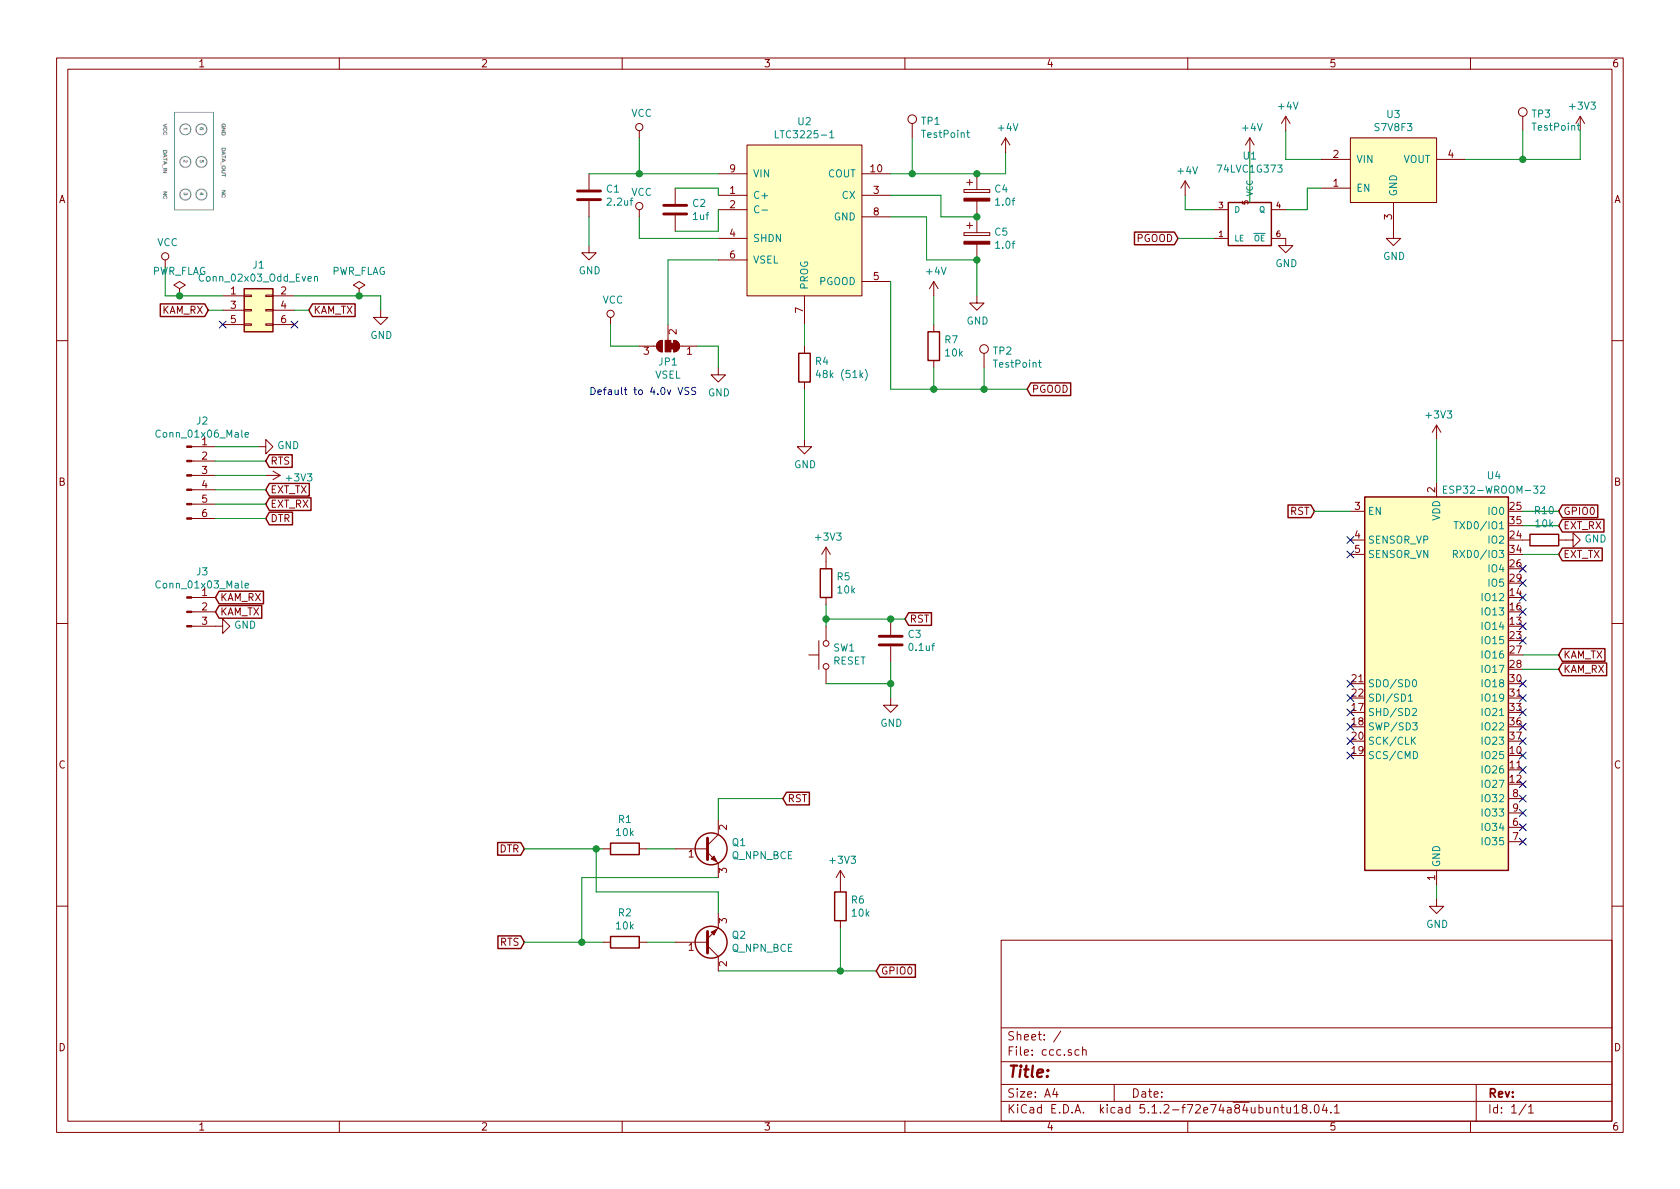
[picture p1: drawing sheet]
EESchema Schematic File Version 4
LIBS:ccc-cache
EELAYER 29 0
EELAYER END
$Descr A4 11693 8268
encoding utf-8
Sheet 1 1
Title ""
Date ""
Rev ""
Comp ""
Comment1 ""
Comment2 ""
Comment3 ""
Comment4 ""
$EndDescr
$Comp
L power:GND #PWR0101
U 1 1
P 2650 2150
F 0 "#PWR0101" H 2650 1900 50  0001 C CNN
F 1 "GND" H 2655 1977 50  0000 C CNN
F 2 "" H 2650 2150 50  0001 C CNN
F 3 "" H 2650 2150 50  0001 C CNN
	1    2650 2150
	1    0    0    -1  
$EndComp
$Comp
L power:VCC #PWR0102
U 1 1
P 1150 1850
F 0 "#PWR0102" H 1150 1700 50  0001 C CNN
F 1 "VCC" H 1167 2023 50  0000 C CNN
F 2 "" H 1150 1850 50  0001 C CNN
F 3 "" H 1150 1850 50  0001 C CNN
	1    1150 1850
	1    0    0    -1  
$EndComp
$Comp
L Connector_Generic:Conn_02x03_Odd_Even J1
U 1 1
P 1750 2150
F 0 "J1" H 1800 2467 50  0000 C CNN
F 1 "Conn_02x03_Odd_Even" H 1800 2376 50  0000 C CNN
F 2 "Connector_PinSocket_2.54mm:PinSocket_2x03_P2.54mm_Horizontal" H 1750 2150 50  0001 C CNN
F 3 "~" H 1750 2150 50  0001 C CNN
	1    1750 2150
	1    0    0    -1  
$EndComp
Text GLabel 2150 2150 2    50   Input ~ 0
KAM_TX
$Comp
L New_Library:LTC3225 U2
U 1 1
P 5600 1450
F 0 "U2" H 5600 2065 50  0000 C CNN
F 1 "LTC3225-1" H 5600 1974 50  0000 C CNN
F 2 "Package_DFN_QFN:DFN-10-1EP_2x3mm_P0.5mm_EP0.64x2.4mm" H 5200 1150 50  0001 C CNN
F 3 "" H 5200 1150 50  0001 C CNN
	1    5600 1450
	1    0    0    -1  
$EndComp
$Comp
L power:VCC #PWR0103
U 1 1
P 4450 950
F 0 "#PWR0103" H 4450 800 50  0001 C CNN
F 1 "VCC" H 4467 1123 50  0000 C CNN
F 2 "" H 4450 950 50  0001 C CNN
F 3 "" H 4450 950 50  0001 C CNN
	1    4450 950 
	1    0    0    -1  
$EndComp
$Comp
L power:GND #PWR0104
U 1 1
P 4100 1700
F 0 "#PWR0104" H 4100 1450 50  0001 C CNN
F 1 "GND" H 4105 1527 50  0000 C CNN
F 2 "" H 4100 1700 50  0001 C CNN
F 3 "" H 4100 1700 50  0001 C CNN
	1    4100 1700
	1    0    0    -1  
$EndComp
$Comp
L Device:C C1
U 1 1
P 4100 1350
F 0 "C1" H 4215 1396 50  0000 L CNN
F 1 "2.2uf" H 4215 1305 50  0000 L CNN
F 2 "Capacitor_SMD:C_1206_3216Metric_Pad1.42x1.75mm_HandSolder" H 4138 1200 50  0001 C CNN
F 3 "~" H 4100 1350 50  0001 C CNN
	1    4100 1350
	1    0    0    -1  
$EndComp
Wire Wire Line
	5000 1200 4450 1200
Wire Wire Line
	4450 950  4450 1200
Connection ~ 4450 1200
Wire Wire Line
	4450 1200 4100 1200
Wire Wire Line
	4100 1500 4100 1700
$Comp
L Device:C C2
U 1 1
P 4700 1450
F 0 "C2" H 4815 1496 50  0000 L CNN
F 1 "1uf" H 4815 1405 50  0000 L CNN
F 2 "Capacitor_SMD:C_1206_3216Metric_Pad1.42x1.75mm_HandSolder" H 4738 1300 50  0001 C CNN
F 3 "~" H 4700 1450 50  0001 C CNN
	1    4700 1450
	1    0    0    -1  
$EndComp
Wire Wire Line
	4700 1300 5000 1300
Wire Wire Line
	5000 1300 5000 1350
Wire Wire Line
	4700 1600 5000 1600
Wire Wire Line
	5000 1600 5000 1450
$Comp
L power:VCC #PWR0105
U 1 1
P 4450 1500
F 0 "#PWR0105" H 4450 1350 50  0001 C CNN
F 1 "VCC" H 4467 1673 50  0000 C CNN
F 2 "" H 4450 1500 50  0001 C CNN
F 3 "" H 4450 1500 50  0001 C CNN
	1    4450 1500
	1    0    0    -1  
$EndComp
Wire Wire Line
	5000 1650 4450 1650
Wire Wire Line
	4450 1650 4450 1500
$Comp
L Device:R R4
U 1 1
P 5600 2550
F 0 "R4" H 5670 2596 50  0000 L CNN
F 1 "48k (51k)" H 5670 2505 50  0000 L CNN
F 2 "Resistor_SMD:R_0805_2012Metric" V 5530 2550 50  0001 C CNN
F 3 "~" H 5600 2550 50  0001 C CNN
	1    5600 2550
	1    0    0    -1  
$EndComp
$Comp
L power:GND #PWR0106
U 1 1
P 5600 3050
F 0 "#PWR0106" H 5600 2800 50  0001 C CNN
F 1 "GND" H 5605 2877 50  0000 C CNN
F 2 "" H 5600 3050 50  0001 C CNN
F 3 "" H 5600 3050 50  0001 C CNN
	1    5600 3050
	1    0    0    -1  
$EndComp
Wire Wire Line
	5600 2250 5600 2400
Wire Wire Line
	5600 2700 5600 3050
$Comp
L Device:CP C4
U 1 1
P 6800 1350
F 0 "C4" H 6918 1396 50  0000 L CNN
F 1 "1.0f" H 6918 1305 50  0000 L CNN
F 2 "Capacitor_THT:C_Radial_D10.0mm_H12.5mm_P5.00mm" H 6838 1200 50  0001 C CNN
F 3 "~" H 6800 1350 50  0001 C CNN
	1    6800 1350
	1    0    0    -1  
$EndComp
$Comp
L Device:CP C5
U 1 1
P 6800 1650
F 0 "C5" H 6918 1696 50  0000 L CNN
F 1 "1.0f" H 6918 1605 50  0000 L CNN
F 2 "Capacitor_THT:C_Radial_D10.0mm_H12.5mm_P5.00mm" H 6838 1500 50  0001 C CNN
F 3 "~" H 6800 1650 50  0001 C CNN
	1    6800 1650
	1    0    0    -1  
$EndComp
$Comp
L power:GND #PWR0107
U 1 1
P 6800 2050
F 0 "#PWR0107" H 6800 1800 50  0001 C CNN
F 1 "GND" H 6805 1877 50  0000 C CNN
F 2 "" H 6800 2050 50  0001 C CNN
F 3 "" H 6800 2050 50  0001 C CNN
	1    6800 2050
	1    0    0    -1  
$EndComp
Wire Wire Line
	6200 1200 6350 1200
Wire Wire Line
	6200 1350 6550 1350
Wire Wire Line
	6550 1350 6550 1500
Wire Wire Line
	6550 1500 6800 1500
Connection ~ 6800 1500
Wire Wire Line
	6200 1500 6450 1500
Wire Wire Line
	6450 1500 6450 1800
Wire Wire Line
	6450 1800 6800 1800
Text GLabel 7150 2700 2    50   Input ~ 0
PGOOD
Wire Wire Line
	6800 1200 7000 1200
Wire Wire Line
	7000 1200 7000 1050
Connection ~ 6800 1200
Wire Wire Line
	6800 2050 6800 1800
Connection ~ 6800 1800
Wire Wire Line
	6200 1950 6200 2700
Wire Wire Line
	6200 2700 6500 2700
$Comp
L Device:R R7
U 1 1
P 6500 2400
F 0 "R7" H 6570 2446 50  0000 L CNN
F 1 "10k" H 6570 2355 50  0000 L CNN
F 2 "Resistor_SMD:R_0805_2012Metric" V 6430 2400 50  0001 C CNN
F 3 "~" H 6500 2400 50  0001 C CNN
	1    6500 2400
	1    0    0    -1  
$EndComp
Wire Wire Line
	6500 2550 6500 2700
Connection ~ 6500 2700
$Comp
L power:VCC #PWR0109
U 1 1
P 4250 2250
F 0 "#PWR0109" H 4250 2100 50  0001 C CNN
F 1 "VCC" H 4267 2423 50  0000 C CNN
F 2 "" H 4250 2250 50  0001 C CNN
F 3 "" H 4250 2250 50  0001 C CNN
	1    4250 2250
	1    0    0    -1  
$EndComp
$Comp
L power:GND #PWR0110
U 1 1
P 5000 2550
F 0 "#PWR0110" H 5000 2300 50  0001 C CNN
F 1 "GND" H 5005 2377 50  0000 C CNN
F 2 "" H 5000 2550 50  0001 C CNN
F 3 "" H 5000 2550 50  0001 C CNN
	1    5000 2550
	1    0    0    -1  
$EndComp
Wire Wire Line
	4250 2400 4250 2250
$Comp
L Jumper:SolderJumper_3_Bridged12 JP1
U 1 1
P 4650 2400
F 0 "JP1" H 4650 2513 50  0000 C CNN
F 1 "VSEL" H 4650 2604 50  0000 C CNN
F 2 "Jumper:SolderJumper-3_P1.3mm_Bridged12_RoundedPad1.0x1.5mm" H 4650 2400 50  0001 C CNN
F 3 "~" H 4650 2400 50  0001 C CNN
	1    4650 2400
	-1   0    0    1   
$EndComp
Wire Wire Line
	4850 2400 5000 2400
Wire Wire Line
	5000 2400 5000 2550
Wire Wire Line
	5000 1800 4650 1800
Wire Wire Line
	4650 1800 4650 2250
Wire Wire Line
	4250 2400 4450 2400
$Comp
L power:+3V3 #PWR0111
U 1 1
P 11000 900
F 0 "#PWR0111" H 11000 750 50  0001 C CNN
F 1 "+3V3" H 11015 1073 50  0000 C CNN
F 2 "" H 11000 900 50  0001 C CNN
F 3 "" H 11000 900 50  0001 C CNN
	1    11000 900 
	1    0    0    -1  
$EndComp
Wire Wire Line
	6500 2050 6500 2250
$Comp
L Switch:SW_Push SW1
U 1 1
P 5750 4550
F 0 "SW1" V 5796 4502 50  0000 R CNN
F 1 "RESET" V 5705 4502 50  0000 R CNN
F 2 "Button_Switch_THT:SW_Tactile_SPST_Angled_PTS645Vx39-2LFS" H 5750 4750 50  0001 C CNN
F 3 "~" H 5750 4750 50  0001 C CNN
	1    5750 4550
	0    -1   -1   0   
$EndComp
$Comp
L Device:R R5
U 1 1
P 5750 4050
F 0 "R5" H 5820 4096 50  0000 L CNN
F 1 "10k" H 5820 4005 50  0000 L CNN
F 2 "Resistor_SMD:R_0805_2012Metric" V 5680 4050 50  0001 C CNN
F 3 "~" H 5750 4050 50  0001 C CNN
	1    5750 4050
	1    0    0    -1  
$EndComp
$Comp
L power:+3V3 #PWR0120
U 1 1
P 5750 3900
F 0 "#PWR0120" H 5750 3750 50  0001 C CNN
F 1 "+3V3" H 5765 4073 50  0000 C CNN
F 2 "" H 5750 3900 50  0001 C CNN
F 3 "" H 5750 3900 50  0001 C CNN
	1    5750 3900
	1    0    0    -1  
$EndComp
Text GLabel 6300 4300 2    50   Input ~ 0
RST
Wire Wire Line
	5750 4200 5750 4300
Wire Wire Line
	6300 4300 6200 4300
Connection ~ 5750 4300
Wire Wire Line
	5750 4300 5750 4350
$Comp
L Device:C C3
U 1 1
P 6200 4450
F 0 "C3" H 6315 4496 50  0000 L CNN
F 1 "0.1uf" H 6315 4405 50  0000 L CNN
F 2 "Capacitor_SMD:C_1206_3216Metric_Pad1.42x1.75mm_HandSolder" H 6238 4300 50  0001 C CNN
F 3 "~" H 6200 4450 50  0001 C CNN
	1    6200 4450
	1    0    0    -1  
$EndComp
Connection ~ 6200 4300
Wire Wire Line
	6200 4300 5750 4300
$Comp
L power:GND #PWR0121
U 1 1
P 6200 4850
F 0 "#PWR0121" H 6200 4600 50  0001 C CNN
F 1 "GND" H 6205 4677 50  0000 C CNN
F 2 "" H 6200 4850 50  0001 C CNN
F 3 "" H 6200 4850 50  0001 C CNN
	1    6200 4850
	1    0    0    -1  
$EndComp
Wire Wire Line
	5750 4750 6200 4750
Wire Wire Line
	6200 4750 6200 4850
Wire Wire Line
	6200 4600 6200 4750
Connection ~ 6200 4750
$Comp
L RF_Module:ESP32-WROOM-32 U4
U 1 1
P 10000 4750
F 0 "U4" H 10400 6200 50  0000 C CNN
F 1 "ESP32-WROOM-32" H 10400 6100 50  0000 C CNN
F 2 "RF_Module:ESP32-WROOM-32" H 10000 3250 50  0001 C CNN
F 3 "https://www.espressif.com/sites/default/files/documentation/esp32-wroom-32_datasheet_en.pdf" H 9700 4800 50  0001 C CNN
	1    10000 4750
	1    0    0    -1  
$EndComp
Text GLabel 9150 3550 0    50   Input ~ 0
RST
Wire Wire Line
	9150 3550 9400 3550
Wire Wire Line
	10850 4650 10600 4650
$Comp
L power:GND #PWR0122
U 1 1
P 10000 6250
F 0 "#PWR0122" H 10000 6000 50  0001 C CNN
F 1 "GND" H 10005 6077 50  0000 C CNN
F 2 "" H 10000 6250 50  0001 C CNN
F 3 "" H 10000 6250 50  0001 C CNN
	1    10000 6250
	1    0    0    -1  
$EndComp
Wire Wire Line
	10000 6250 10000 6150
Text Notes 4100 2750 0    50   ~ 0
Default to 4.0v VSS
$Comp
L power:+3V3 #PWR0123
U 1 1
P 10000 3050
F 0 "#PWR0123" H 10000 2900 50  0001 C CNN
F 1 "+3V3" H 10015 3223 50  0000 C CNN
F 2 "" H 10000 3050 50  0001 C CNN
F 3 "" H 10000 3050 50  0001 C CNN
	1    10000 3050
	1    0    0    -1  
$EndComp
Wire Wire Line
	10000 3050 10000 3350
Text GLabel 10850 3850 2    50   Input ~ 0
EXT_TX
Text GLabel 10850 3650 2    50   Input ~ 0
EXT_RX
Wire Wire Line
	10850 3650 10600 3650
Text GLabel 10850 3550 2    50   Input ~ 0
GPIO0
Wire Wire Line
	5850 6450 5850 6750
Wire Wire Line
	6100 6750 5850 6750
Connection ~ 5850 6750
Wire Wire Line
	5000 6750 5850 6750
Wire Wire Line
	4150 5900 4200 5900
Wire Wire Line
	4150 6200 4150 5900
Wire Wire Line
	5000 6200 4150 6200
Wire Wire Line
	5000 6350 5000 6200
Wire Wire Line
	4050 6550 4200 6550
Wire Wire Line
	4050 6100 5000 6100
Wire Wire Line
	4050 6550 4050 6100
Wire Wire Line
	5000 5550 5000 5700
Wire Wire Line
	5450 5550 5000 5550
Connection ~ 4150 5900
Wire Wire Line
	4500 6550 4700 6550
Wire Wire Line
	4500 5900 4700 5900
$Comp
L Device:R R1
U 1 1
P 4350 5900
F 0 "R1" V 4143 5900 50  0000 C CNN
F 1 "10k" V 4234 5900 50  0000 C CNN
F 2 "Resistor_SMD:R_0805_2012Metric" V 4280 5900 50  0001 C CNN
F 3 "~" H 4350 5900 50  0001 C CNN
	1    4350 5900
	0    1    1    0   
$EndComp
$Comp
L Device:R R2
U 1 1
P 4350 6550
F 0 "R2" V 4143 6550 50  0000 C CNN
F 1 "10k" V 4234 6550 50  0000 C CNN
F 2 "Resistor_SMD:R_0805_2012Metric" V 4280 6550 50  0001 C CNN
F 3 "~" H 4350 6550 50  0001 C CNN
	1    4350 6550
	0    1    1    0   
$EndComp
$Comp
L power:+3V3 #PWR0125
U 1 1
P 5850 6150
F 0 "#PWR0125" H 5850 6000 50  0001 C CNN
F 1 "+3V3" H 5865 6323 50  0000 C CNN
F 2 "" H 5850 6150 50  0001 C CNN
F 3 "" H 5850 6150 50  0001 C CNN
	1    5850 6150
	1    0    0    -1  
$EndComp
$Comp
L Device:R R6
U 1 1
P 5850 6300
F 0 "R6" H 5920 6346 50  0000 L CNN
F 1 "10k" H 5920 6255 50  0000 L CNN
F 2 "Resistor_SMD:R_0805_2012Metric" V 5780 6300 50  0001 C CNN
F 3 "~" H 5850 6300 50  0001 C CNN
	1    5850 6300
	1    0    0    -1  
$EndComp
Text GLabel 6100 6750 2    50   Input ~ 0
GPIO0
Text GLabel 5450 5550 2    50   Input ~ 0
RST
$Comp
L Device:Q_NPN_BCE Q1
U 1 1
P 4900 5900
F 0 "Q1" H 5091 5946 50  0000 L CNN
F 1 "Q_NPN_BCE" H 5091 5855 50  0000 L CNN
F 2 "Package_TO_SOT_SMD:SOT-23" H 5100 6000 50  0001 C CNN
F 3 "~" H 4900 5900 50  0001 C CNN
	1    4900 5900
	1    0    0    -1  
$EndComp
$Comp
L Device:Q_NPN_BCE Q2
U 1 1
P 4900 6550
F 0 "Q2" H 5091 6504 50  0000 L CNN
F 1 "Q_NPN_BCE" H 5091 6595 50  0000 L CNN
F 2 "Package_TO_SOT_SMD:SOT-23" H 5100 6650 50  0001 C CNN
F 3 "~" H 4900 6550 50  0001 C CNN
	1    4900 6550
	1    0    0    1   
$EndComp
$Comp
L Connector:Conn_01x06_Male J2
U 1 1
P 1300 3300
F 0 "J2" H 1408 3681 50  0000 C CNN
F 1 "Conn_01x06_Male" H 1408 3590 50  0000 C CNN
F 2 "Connector_PinHeader_2.54mm:PinHeader_1x06_P2.54mm_Horizontal" H 1300 3300 50  0001 C CNN
F 3 "~" H 1300 3300 50  0001 C CNN
	1    1300 3300
	1    0    0    -1  
$EndComp
$Comp
L power:GND #PWR0126
U 1 1
P 1800 3100
F 0 "#PWR0126" H 1800 2850 50  0001 C CNN
F 1 "GND" V 1805 2972 50  0000 R CNN
F 2 "" H 1800 3100 50  0001 C CNN
F 3 "" H 1800 3100 50  0001 C CNN
	1    1800 3100
	0    -1   -1   0   
$EndComp
Wire Wire Line
	1800 3100 1500 3100
Text GLabel 3650 6550 0    50   Input ~ 0
RTS
Connection ~ 4050 6550
Text GLabel 3650 5900 0    50   Input ~ 0
DTR
Wire Wire Line
	3650 5900 4150 5900
Wire Wire Line
	3650 6550 4050 6550
Text GLabel 1850 3200 2    50   Input ~ 0
RTS
Wire Wire Line
	1850 3200 1500 3200
$Comp
L power:+3V3 #PWR0127
U 1 1
P 1850 3300
F 0 "#PWR0127" H 1850 3150 50  0001 C CNN
F 1 "+3V3" V 1865 3428 50  0000 L CNN
F 2 "" H 1850 3300 50  0001 C CNN
F 3 "" H 1850 3300 50  0001 C CNN
	1    1850 3300
	0    1    1    0   
$EndComp
Wire Wire Line
	1850 3300 1500 3300
Text GLabel 1850 3400 2    50   Input ~ 0
EXT_TX
Wire Wire Line
	1850 3400 1500 3400
Text GLabel 1850 3500 2    50   Input ~ 0
EXT_RX
Wire Wire Line
	1850 3500 1500 3500
Text GLabel 1850 3600 2    50   Input ~ 0
DTR
Wire Wire Line
	1850 3600 1500 3600
Wire Wire Line
	2650 2150 2650 2050
Wire Wire Line
	2650 2050 2500 2050
Wire Wire Line
	1150 1850 1150 2050
Wire Wire Line
	1150 2050 1250 2050
Wire Wire Line
	1450 2150 1550 2150
Wire Wire Line
	2150 2150 2050 2150
Text GLabel 1450 2150 0    50   Input ~ 0
KAM_RX
Text GLabel 10850 4550 2    50   Input ~ 0
KAM_TX
Text GLabel 10850 4650 2    50   Input ~ 0
KAM_RX
Wire Wire Line
	10600 4550 10850 4550
Wire Wire Line
	10600 3550 10850 3550
Wire Wire Line
	10600 3850 10850 3850
$Comp
L power:GND #PWR0129
U 1 1
P 10900 3750
F 0 "#PWR0129" H 10900 3500 50  0001 C CNN
F 1 "GND" V 10905 3622 50  0000 R CNN
F 2 "" H 10900 3750 50  0001 C CNN
F 3 "" H 10900 3750 50  0001 C CNN
	1    10900 3750
	0    -1   -1   0   
$EndComp
$Comp
L Device:R R10
U 1 1
P 10750 3750
F 0 "R10" V 10543 3750 50  0000 C CNN
F 1 "10k" V 10634 3750 50  0000 C CNN
F 2 "Resistor_SMD:R_0805_2012Metric" V 10680 3750 50  0001 C CNN
F 3 "~" H 10750 3750 50  0001 C CNN
	1    10750 3750
	0    1    1    0   
$EndComp
$Comp
L Connector:Conn_01x03_Male J3
U 1 1
P 1300 4250
F 0 "J3" H 1408 4531 50  0000 C CNN
F 1 "Conn_01x03_Male" H 1408 4440 50  0000 C CNN
F 2 "Connector_PinHeader_2.54mm:PinHeader_1x03_P2.54mm_Horizontal" H 1300 4250 50  0001 C CNN
F 3 "~" H 1300 4250 50  0001 C CNN
	1    1300 4250
	1    0    0    -1  
$EndComp
Text GLabel 1500 4150 2    50   Input ~ 0
KAM_RX
Text GLabel 1500 4250 2    50   Input ~ 0
KAM_TX
$Comp
L power:GND #PWR0131
U 1 1
P 1500 4350
F 0 "#PWR0131" H 1500 4100 50  0001 C CNN
F 1 "GND" V 1505 4222 50  0000 R CNN
F 2 "" H 1500 4350 50  0001 C CNN
F 3 "" H 1500 4350 50  0001 C CNN
	1    1500 4350
	0    -1   -1   0   
$EndComp
$Comp
L Connector:TestPoint TP2
U 1 1
P 6850 2550
F 0 "TP2" H 6908 2668 50  0000 L CNN
F 1 "TestPoint" H 6908 2577 50  0000 L CNN
F 2 "TestPoint:TestPoint_Pad_D2.5mm" H 7050 2550 50  0001 C CNN
F 3 "~" H 7050 2550 50  0001 C CNN
	1    6850 2550
	1    0    0    -1  
$EndComp
Wire Wire Line
	6850 2550 6850 2700
Wire Wire Line
	6500 2700 6850 2700
Connection ~ 6850 2700
Wire Wire Line
	6850 2700 7150 2700
$Comp
L Connector:TestPoint TP1
U 1 1
P 6350 950
F 0 "TP1" H 6408 1068 50  0000 L CNN
F 1 "TestPoint" H 6408 977 50  0000 L CNN
F 2 "TestPoint:TestPoint_Pad_D2.5mm" H 6550 950 50  0001 C CNN
F 3 "~" H 6550 950 50  0001 C CNN
	1    6350 950 
	1    0    0    -1  
$EndComp
Wire Wire Line
	6350 950  6350 1200
Connection ~ 6350 1200
$Comp
L Connector:TestPoint TP3
U 1 1
P 10600 900
F 0 "TP3" H 10658 1018 50  0000 L CNN
F 1 "TestPoint" H 10658 927 50  0000 L CNN
F 2 "TestPoint:TestPoint_Pad_D2.5mm" H 10800 900 50  0001 C CNN
F 3 "~" H 10800 900 50  0001 C CNN
	1    10600 900 
	1    0    0    -1  
$EndComp
$Comp
L power:GND #PWR0112
U 1 1
P 9700 1600
F 0 "#PWR0112" H 9700 1350 50  0001 C CNN
F 1 "GND" H 9705 1427 50  0000 C CNN
F 2 "" H 9700 1600 50  0001 C CNN
F 3 "" H 9700 1600 50  0001 C CNN
	1    9700 1600
	1    0    0    -1  
$EndComp
Connection ~ 10600 1100
Wire Wire Line
	8950 900  8950 1100
Wire Wire Line
	8950 1100 9200 1100
Wire Wire Line
	10600 1100 10600 900 
Wire Wire Line
	11000 1100 11000 900 
Text GLabel 8200 1650 0    50   Input ~ 0
PGOOD
Wire Wire Line
	9100 1300 9200 1300
$Comp
L New_Library:S7V8F3 U3
U 1 1
P 9700 1100
F 0 "U3" H 9700 1415 50  0000 C CNN
F 1 "S7V8F3" H 9700 1324 50  0000 C CNN
F 2 "Connector_PinHeader_2.54mm:PinHeader_1x04_P2.54mm_Vertical" H 9700 1100 50  0001 C CNN
F 3 "" H 9700 1100 50  0001 C CNN
	1    9700 1100
	1    0    0    -1  
$EndComp
Wire Wire Line
	8950 1450 9100 1450
Wire Wire Line
	9100 1450 9100 1300
$Comp
L power:GND #PWR0114
U 1 1
P 8950 1650
F 0 "#PWR0114" H 8950 1400 50  0001 C CNN
F 1 "GND" H 8955 1477 50  0000 C CNN
F 2 "" H 8950 1650 50  0001 C CNN
F 3 "" H 8950 1650 50  0001 C CNN
	1    8950 1650
	1    0    0    -1  
$EndComp
Wire Wire Line
	8250 1350 8250 1450
Wire Wire Line
	8200 1650 8450 1650
NoConn ~ 10600 5850
NoConn ~ 10600 5750
NoConn ~ 10600 5650
NoConn ~ 10600 5550
NoConn ~ 10600 5450
NoConn ~ 10600 5350
NoConn ~ 10600 5250
NoConn ~ 10600 5150
NoConn ~ 10600 5050
NoConn ~ 10600 4950
NoConn ~ 10600 4850
NoConn ~ 10600 4750
NoConn ~ 9400 4750
NoConn ~ 9400 4850
NoConn ~ 9400 4950
NoConn ~ 9400 5050
NoConn ~ 9400 5150
NoConn ~ 9400 5250
NoConn ~ 10600 4450
NoConn ~ 10600 4350
NoConn ~ 10600 4250
NoConn ~ 10600 4150
NoConn ~ 10600 4050
NoConn ~ 10600 3950
NoConn ~ 9400 3850
NoConn ~ 9400 3750
$Comp
L power:PWR_FLAG #FLG0101
U 1 1
P 1250 2050
F 0 "#FLG0101" H 1250 2125 50  0001 C CNN
F 1 "PWR_FLAG" H 1250 2223 50  0000 C CNN
F 2 "" H 1250 2050 50  0001 C CNN
F 3 "~" H 1250 2050 50  0001 C CNN
	1    1250 2050
	1    0    0    -1  
$EndComp
Connection ~ 1250 2050
Wire Wire Line
	1250 2050 1550 2050
$Comp
L power:PWR_FLAG #FLG0103
U 1 1
P 2500 2050
F 0 "#FLG0103" H 2500 2125 50  0001 C CNN
F 1 "PWR_FLAG" H 2500 2223 50  0000 C CNN
F 2 "" H 2500 2050 50  0001 C CNN
F 3 "~" H 2500 2050 50  0001 C CNN
	1    2500 2050
	1    0    0    -1  
$EndComp
Connection ~ 2500 2050
Wire Wire Line
	2500 2050 2050 2050
Wire Wire Line
	10600 1100 11000 1100
Wire Wire Line
	10200 1100 10600 1100
Wire Wire Line
	6350 1200 6800 1200
$Comp
L power:+4V #PWR0108
U 1 1
P 7000 1050
F 0 "#PWR0108" H 7000 900 50  0001 C CNN
F 1 "+4V" H 7015 1223 50  0000 C CNN
F 2 "" H 7000 1050 50  0001 C CNN
F 3 "" H 7000 1050 50  0001 C CNN
	1    7000 1050
	1    0    0    -1  
$EndComp
$Comp
L power:+4V #PWR0113
U 1 1
P 6500 2050
F 0 "#PWR0113" H 6500 1900 50  0001 C CNN
F 1 "+4V" H 6515 2223 50  0000 C CNN
F 2 "" H 6500 2050 50  0001 C CNN
F 3 "" H 6500 2050 50  0001 C CNN
	1    6500 2050
	1    0    0    -1  
$EndComp
$Comp
L power:+4V #PWR0116
U 1 1
P 8250 1350
F 0 "#PWR0116" H 8250 1200 50  0001 C CNN
F 1 "+4V" H 8265 1523 50  0000 C CNN
F 2 "" H 8250 1350 50  0001 C CNN
F 3 "" H 8250 1350 50  0001 C CNN
	1    8250 1350
	1    0    0    -1  
$EndComp
$Comp
L power:+4V #PWR0117
U 1 1
P 8700 1050
F 0 "#PWR0117" H 8700 900 50  0001 C CNN
F 1 "+4V" H 8715 1223 50  0000 C CNN
F 2 "" H 8700 1050 50  0001 C CNN
F 3 "" H 8700 1050 50  0001 C CNN
	1    8700 1050
	1    0    0    -1  
$EndComp
$Comp
L power:+4V #PWR0118
U 1 1
P 8950 900
F 0 "#PWR0118" H 8950 750 50  0001 C CNN
F 1 "+4V" H 8965 1073 50  0000 C CNN
F 2 "" H 8950 900 50  0001 C CNN
F 3 "" H 8950 900 50  0001 C CNN
	1    8950 900 
	1    0    0    -1  
$EndComp
Wire Wire Line
	8250 1450 8450 1450
$Comp
L New_Library:74LVC1G373 U1
U 1 1
P 8700 1550
F 0 "U1" H 8700 2026 50  0000 C CNN
F 1 "74LVC1G373" H 8700 1935 50  0000 C CNN
F 2 "Package_TO_SOT_SMD:SOT-23-6_Handsoldering" H 8700 1550 50  0001 C CNN
F 3 "http://www.ti.com/lit/sg/scyt129e/scyt129e.pdf" H 8700 1550 50  0001 C CNN
	1    8700 1550
	1    0    0    -1  
$EndComp
Wire Wire Line
	8700 1050 8700 1400
NoConn ~ 2050 2250
NoConn ~ 1550 2250
$EndSCHEMATC
